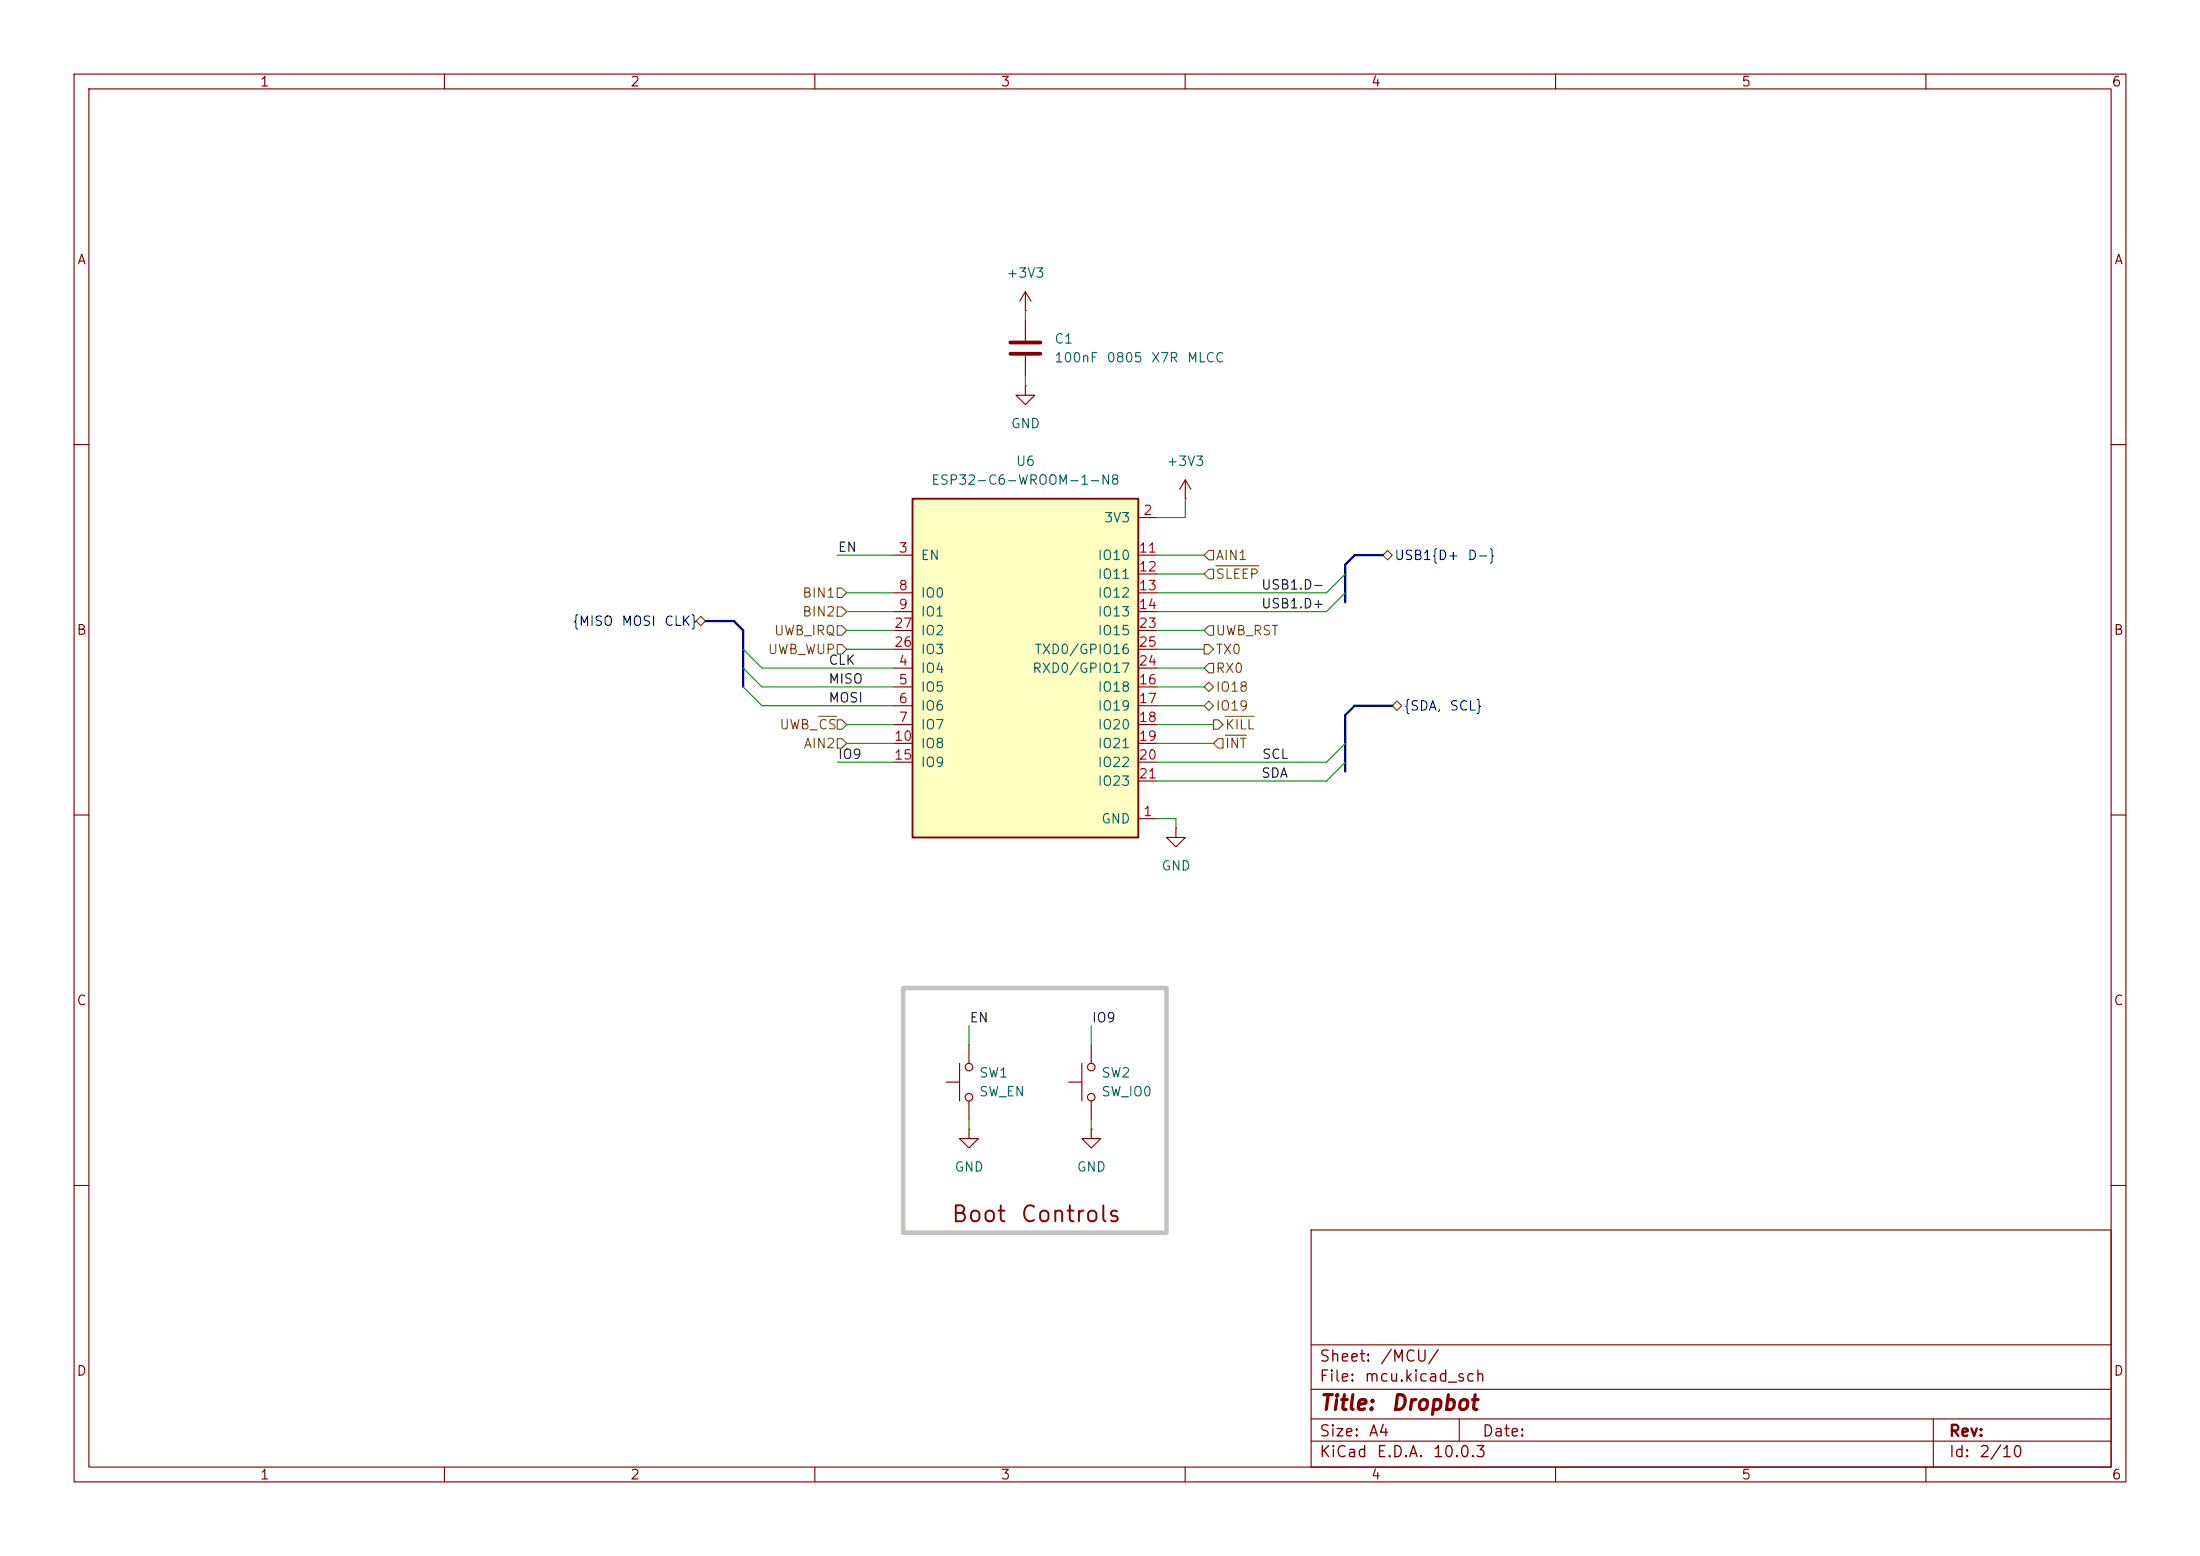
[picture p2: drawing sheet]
(kicad_sch
 (version 20260306)
 (generator "eeschema")
 (generator_version "10.0")
 (paper "A4")
 (title_block
  (title "Dropbot"))
 (lib_symbols
  (symbol "Device:C"
   (pin_numbers (hide yes))
   (pin_names
    (offset 0.254)) (exclude_from_sim no) (in_bom yes) (on_board yes)
   (in_pos_files yes)
   (duplicate_pin_numbers_are_jumpers no)
   (property "Reference" "C" (at 0.635 2.54 0) (show_name no) (do_not_autoplace no) (effects (font (size 1.27 1.27)) (justify left)))
   (property "Value" "C" (at 0.635 -2.54 0) (show_name no) (do_not_autoplace no) (effects (font (size 1.27 1.27)) (justify left)))
   (property "Footprint" "" (at 0.9652 -3.81 0) (show_name no) (do_not_autoplace no) (hide yes) (effects (font (size 1.27 1.27))))
   (property "Datasheet" "" (at 0 0 0) (show_name no) (do_not_autoplace no) (hide yes) (effects (font (size 1.27 1.27))))
   (property "Description" "Unpolarized capacitor" (at 0 0 0) (show_name no) (do_not_autoplace no) (hide yes) (effects (font (size 1.27 1.27))))
   (symbol "C_0_1"
    (polyline (pts (xy -2.032 0.762) (xy 2.032 0.762)) (stroke (width 0.508) (type default)) (fill (type none)))
    (polyline (pts (xy -2.032 -0.762) (xy 2.032 -0.762)) (stroke (width 0.508) (type default)) (fill (type none))))
   (symbol "C_1_1"
    (pin passive line (at 0 3.81 270) (length 2.794) (name "" (effects (font (size 1.27 1.27)))) (number "1" (effects (font (size 1.27 1.27)))))
    (pin passive line (at 0 -3.81 90) (length 2.794) (name "" (effects (font (size 1.27 1.27)))) (number "2" (effects (font (size 1.27 1.27))))))
   (embedded_fonts no))
  (symbol "ESP32-C6-WROOM-1-N8:ESP32-C6-WROOM-1-N8"
   (pin_names
    (offset 1.016)) (exclude_from_sim no) (in_bom yes) (on_board yes)
   (in_pos_files yes)
   (duplicate_pin_numbers_are_jumpers no)
   (property "Reference" "U" (at -15.24 23.622 0) (show_name no) (do_not_autoplace no) (effects (font (size 1.27 1.27)) (justify left bottom)))
   (property "Value" "ESP32-C6-WROOM-1-N8" (at -15.24 -25.4 0) (show_name no) (do_not_autoplace no) (effects (font (size 1.27 1.27)) (justify left bottom)))
   (property "Footprint" "ESP32-C6-WROOM-1-N8:XCVR_ESP32-C6-WROOM-1-N8" (at 0 0 0) (show_name no) (do_not_autoplace no) (hide yes) (effects (font (size 1.27 1.27)) (justify bottom)))
   (property "Datasheet" "" (at 0 0 0) (show_name no) (do_not_autoplace no) (hide yes) (effects (font (size 1.27 1.27))))
   (property "Description" "Multiprotocol Modules ESP32-C6 module, Wi-Fi 6 in 2.4 GHz band, Bluetooth 5, Zigbee 3.0 and Thread. ESP34-WROOM Compatible - ENGINEERING SAMPLE" (at 0 0 0) (show_name no) (do_not_autoplace no) (hide yes) (effects (font (size 1.27 1.27)) (justify bottom)))
   (property "MF" "Espressif Systems" (at 0 0 0) (show_name no) (do_not_autoplace no) (hide yes) (effects (font (size 1.27 1.27)) (justify bottom)))
   (property "MAXIMUM_PACKAGE_HEIGHT" "3.25mm" (at 0 0 0) (show_name no) (do_not_autoplace no) (hide yes) (effects (font (size 1.27 1.27)) (justify bottom)))
   (property "Package" "SMD-28 Espressif Systems" (at 0 0 0) (show_name no) (do_not_autoplace no) (hide yes) (effects (font (size 1.27 1.27)) (justify bottom)))
   (property "Price" "None" (at 0 0 0) (show_name no) (do_not_autoplace no) (hide yes) (effects (font (size 1.27 1.27)) (justify bottom)))
   (property "Check_prices" "https://www.snapeda.com/parts/ESP32-C6-WROOM-1-N8/Espressif+Systems/view-part/?ref=eda" (at 0 0 0) (show_name no) (do_not_autoplace no) (hide yes) (effects (font (size 1.27 1.27)) (justify bottom)))
   (property "STANDARD" "Manufacturer Recommendations" (at 0 0 0) (show_name no) (do_not_autoplace no) (hide yes) (effects (font (size 1.27 1.27)) (justify bottom)))
   (property "PARTREV" "1.0" (at 0 0 0) (show_name no) (do_not_autoplace no) (hide yes) (effects (font (size 1.27 1.27)) (justify bottom)))
   (property "SnapEDA_Link" "https://www.snapeda.com/parts/ESP32-C6-WROOM-1-N8/Espressif+Systems/view-part/?ref=snap" (at 0 0 0) (show_name no) (do_not_autoplace no) (hide yes) (effects (font (size 1.27 1.27)) (justify bottom)))
   (property "MP" "ESP32-C6-WROOM-1-N8" (at 0 0 0) (show_name no) (do_not_autoplace no) (hide yes) (effects (font (size 1.27 1.27)) (justify bottom)))
   (property "Purchase-URL" "https://www.snapeda.com/api/url_track_click_mouser/?unipart_id=12616380&manufacturer=Espressif Systems&part_name=ESP32-C6-WROOM-1-N8&search_term=esp32-c6-wroom" (at 0 0 0) (show_name no) (do_not_autoplace no) (hide yes) (effects (font (size 1.27 1.27)) (justify bottom)))
   (property "Availability" "In Stock" (at 0 0 0) (show_name no) (do_not_autoplace no) (hide yes) (effects (font (size 1.27 1.27)) (justify bottom)))
   (property "MANUFACTURER" "Espressif Systems" (at 0 0 0) (show_name no) (do_not_autoplace no) (hide yes) (effects (font (size 1.27 1.27)) (justify bottom)))
   (symbol "ESP32-C6-WROOM-1-N8_0_0"
    (rectangle (start -15.24 -22.86) (end 15.24 22.86) (stroke (width 0.254) (type default)) (fill (type background)))
    (pin power_in line (at 17.78 -20.32 180) (length 2.54) (name "GND" (effects (font (size 1.27 1.27)))) (number "1" (effects (font (size 1.27 1.27)))))
    (pin power_in line (at 17.78 20.32 180) (length 2.54) (name "3V3" (effects (font (size 1.27 1.27)))) (number "2" (effects (font (size 1.27 1.27)))))
    (pin input line (at -17.78 15.24 0) (length 2.54) (name "EN" (effects (font (size 1.27 1.27)))) (number "3" (effects (font (size 1.27 1.27)))))
    (pin bidirectional line (at -17.78 0 0) (length 2.54) (name "IO4" (effects (font (size 1.27 1.27)))) (number "4" (effects (font (size 1.27 1.27)))))
    (pin bidirectional line (at -17.78 -2.54 0) (length 2.54) (name "IO5" (effects (font (size 1.27 1.27)))) (number "5" (effects (font (size 1.27 1.27)))))
    (pin bidirectional line (at -17.78 -5.08 0) (length 2.54) (name "IO6" (effects (font (size 1.27 1.27)))) (number "6" (effects (font (size 1.27 1.27)))))
    (pin bidirectional line (at -17.78 -7.62 0) (length 2.54) (name "IO7" (effects (font (size 1.27 1.27)))) (number "7" (effects (font (size 1.27 1.27)))))
    (pin bidirectional line (at -17.78 10.16 0) (length 2.54) (name "IO0" (effects (font (size 1.27 1.27)))) (number "8" (effects (font (size 1.27 1.27)))))
    (pin bidirectional line (at -17.78 7.62 0) (length 2.54) (name "IO1" (effects (font (size 1.27 1.27)))) (number "9" (effects (font (size 1.27 1.27)))))
    (pin bidirectional line (at -17.78 -10.16 0) (length 2.54) (name "IO8" (effects (font (size 1.27 1.27)))) (number "10" (effects (font (size 1.27 1.27)))))
    (pin bidirectional line (at 17.78 15.24 180) (length 2.54) (name "IO10" (effects (font (size 1.27 1.27)))) (number "11" (effects (font (size 1.27 1.27)))))
    (pin bidirectional line (at 17.78 12.7 180) (length 2.54) (name "IO11" (effects (font (size 1.27 1.27)))) (number "12" (effects (font (size 1.27 1.27)))))
    (pin bidirectional line (at 17.78 10.16 180) (length 2.54) (name "IO12" (effects (font (size 1.27 1.27)))) (number "13" (effects (font (size 1.27 1.27)))))
    (pin bidirectional line (at 17.78 7.62 180) (length 2.54) (name "IO13" (effects (font (size 1.27 1.27)))) (number "14" (effects (font (size 1.27 1.27)))))
    (pin bidirectional line (at -17.78 -12.7 0) (length 2.54) (name "IO9" (effects (font (size 1.27 1.27)))) (number "15" (effects (font (size 1.27 1.27)))))
    (pin bidirectional line (at 17.78 -2.54 180) (length 2.54) (name "IO18" (effects (font (size 1.27 1.27)))) (number "16" (effects (font (size 1.27 1.27)))))
    (pin bidirectional line (at 17.78 -5.08 180) (length 2.54) (name "IO19" (effects (font (size 1.27 1.27)))) (number "17" (effects (font (size 1.27 1.27)))))
    (pin bidirectional line (at 17.78 -7.62 180) (length 2.54) (name "IO20" (effects (font (size 1.27 1.27)))) (number "18" (effects (font (size 1.27 1.27)))))
    (pin bidirectional line (at 17.78 -10.16 180) (length 2.54) (name "IO21" (effects (font (size 1.27 1.27)))) (number "19" (effects (font (size 1.27 1.27)))))
    (pin bidirectional line (at 17.78 -12.7 180) (length 2.54) (name "IO22" (effects (font (size 1.27 1.27)))) (number "20" (effects (font (size 1.27 1.27)))))
    (pin bidirectional line (at 17.78 -15.24 180) (length 2.54) (name "IO23" (effects (font (size 1.27 1.27)))) (number "21" (effects (font (size 1.27 1.27)))))
    (pin no_connect line (at -17.78 -17.78 0) (length 2.54) (hide yes) (name "NC" (effects (font (size 1.27 1.27)))) (number "22" (effects (font (size 1.27 1.27)))))
    (pin bidirectional line (at 17.78 5.08 180) (length 2.54) (name "IO15" (effects (font (size 1.27 1.27)))) (number "23" (effects (font (size 1.27 1.27)))))
    (pin bidirectional line (at 17.78 0 180) (length 2.54) (name "RXD0/GPIO17" (effects (font (size 1.27 1.27)))) (number "24" (effects (font (size 1.27 1.27)))))
    (pin bidirectional line (at 17.78 2.54 180) (length 2.54) (name "TXD0/GPIO16" (effects (font (size 1.27 1.27)))) (number "25" (effects (font (size 1.27 1.27)))))
    (pin bidirectional line (at -17.78 2.54 0) (length 2.54) (name "IO3" (effects (font (size 1.27 1.27)))) (number "26" (effects (font (size 1.27 1.27)))))
    (pin bidirectional line (at -17.78 5.08 0) (length 2.54) (name "IO2" (effects (font (size 1.27 1.27)))) (number "27" (effects (font (size 1.27 1.27)))))
    (pin power_in line (at 17.78 -20.32 180) (length 2.54) (hide yes) (name "GND" (effects (font (size 1.27 1.27)))) (number "28" (effects (font (size 1.27 1.27)))))
    (pin power_in line (at 17.78 -20.32 180) (length 2.54) (hide yes) (name "GND" (effects (font (size 1.27 1.27)))) (number "29_1" (effects (font (size 1.27 1.27)))))
    (pin power_in line (at 17.78 -20.32 180) (length 2.54) (hide yes) (name "GND" (effects (font (size 1.27 1.27)))) (number "29_2" (effects (font (size 1.27 1.27)))))
    (pin power_in line (at 17.78 -20.32 180) (length 2.54) (hide yes) (name "GND" (effects (font (size 1.27 1.27)))) (number "29_3" (effects (font (size 1.27 1.27)))))
    (pin power_in line (at 17.78 -20.32 180) (length 2.54) (hide yes) (name "GND" (effects (font (size 1.27 1.27)))) (number "29_4" (effects (font (size 1.27 1.27)))))
    (pin power_in line (at 17.78 -20.32 180) (length 2.54) (hide yes) (name "GND" (effects (font (size 1.27 1.27)))) (number "29_5" (effects (font (size 1.27 1.27)))))
    (pin power_in line (at 17.78 -20.32 180) (length 2.54) (hide yes) (name "GND" (effects (font (size 1.27 1.27)))) (number "29_6" (effects (font (size 1.27 1.27)))))
    (pin power_in line (at 17.78 -20.32 180) (length 2.54) (hide yes) (name "GND" (effects (font (size 1.27 1.27)))) (number "29_7" (effects (font (size 1.27 1.27)))))
    (pin power_in line (at 17.78 -20.32 180) (length 2.54) (hide yes) (name "GND" (effects (font (size 1.27 1.27)))) (number "29_8" (effects (font (size 1.27 1.27)))))
    (pin power_in line (at 17.78 -20.32 180) (length 2.54) (hide yes) (name "GND" (effects (font (size 1.27 1.27)))) (number "29_9" (effects (font (size 1.27 1.27))))))
   (embedded_fonts no))
  (symbol "Switch:SW_Push"
   (pin_numbers (hide yes))
   (pin_names
    (offset 1.016) (hide yes)) (exclude_from_sim no) (in_bom yes) (on_board yes)
   (in_pos_files yes)
   (duplicate_pin_numbers_are_jumpers no)
   (property "Reference" "SW" (at 1.27 2.54 0) (show_name no) (do_not_autoplace no) (effects (font (size 1.27 1.27)) (justify left)))
   (property "Value" "SW_Push" (at 0 -1.524 0) (show_name no) (do_not_autoplace no) (effects (font (size 1.27 1.27))))
   (property "Footprint" "" (at 0 5.08 0) (show_name no) (do_not_autoplace no) (hide yes) (effects (font (size 1.27 1.27))))
   (property "Datasheet" "" (at 0 5.08 0) (show_name no) (do_not_autoplace no) (hide yes) (effects (font (size 1.27 1.27))))
   (property "Description" "Push button switch, generic, two pins" (at 0 0 0) (show_name no) (do_not_autoplace no) (hide yes) (effects (font (size 1.27 1.27))))
   (symbol "SW_Push_0_1"
    (circle (center -2.032 0) (radius 0.508) (stroke (width 0) (type default)) (fill (type none)))
    (polyline (pts (xy 0 1.27) (xy 0 3.048)) (stroke (width 0) (type default)) (fill (type none)))
    (circle (center 2.032 0) (radius 0.508) (stroke (width 0) (type default)) (fill (type none)))
    (polyline (pts (xy 2.54 1.27) (xy -2.54 1.27)) (stroke (width 0) (type default)) (fill (type none)))
    (pin passive line (at -5.08 0 0) (length 2.54) (name "1" (effects (font (size 1.27 1.27)))) (number "1" (effects (font (size 1.27 1.27)))))
    (pin passive line (at 5.08 0 180) (length 2.54) (name "2" (effects (font (size 1.27 1.27)))) (number "2" (effects (font (size 1.27 1.27))))))
   (embedded_fonts no))
  (symbol "power:+3V3"
   (power global)
   (pin_numbers (hide yes))
   (pin_names
    (offset 0) (hide yes)) (exclude_from_sim no) (in_bom yes) (on_board yes)
   (in_pos_files yes)
   (duplicate_pin_numbers_are_jumpers no)
   (property "Reference" "#PWR" (at 0 -3.81 0) (show_name no) (do_not_autoplace no) (hide yes) (effects (font (size 1.27 1.27))))
   (property "Value" "+3V3" (at 0 3.556 0) (show_name no) (do_not_autoplace no) (effects (font (size 1.27 1.27))))
   (property "Footprint" "" (at 0 0 0) (show_name no) (do_not_autoplace no) (hide yes) (effects (font (size 1.27 1.27))))
   (property "Datasheet" "" (at 0 0 0) (show_name no) (do_not_autoplace no) (hide yes) (effects (font (size 1.27 1.27))))
   (property "Description" "Power symbol creates a global label with name \"+3V3\"" (at 0 0 0) (show_name no) (do_not_autoplace no) (hide yes) (effects (font (size 1.27 1.27))))
   (symbol "+3V3_0_1"
    (polyline (pts (xy -0.762 1.27) (xy 0 2.54)) (stroke (width 0) (type default)) (fill (type none)))
    (polyline (pts (xy 0 2.54) (xy 0.762 1.27)) (stroke (width 0) (type default)) (fill (type none)))
    (polyline (pts (xy 0 0) (xy 0 2.54)) (stroke (width 0) (type default)) (fill (type none))))
   (symbol "+3V3_1_1"
    (pin power_in line (at 0 0 90) (length 0) (name "" (effects (font (size 1.27 1.27)))) (number "1" (effects (font (size 1.27 1.27))))))
   (embedded_fonts no))
  (symbol "power:GND"
   (power global)
   (pin_numbers (hide yes))
   (pin_names
    (offset 0) (hide yes)) (exclude_from_sim no) (in_bom yes) (on_board yes)
   (in_pos_files yes)
   (duplicate_pin_numbers_are_jumpers no)
   (property "Reference" "#PWR" (at 0 -6.35 0) (show_name no) (do_not_autoplace no) (hide yes) (effects (font (size 1.27 1.27))))
   (property "Value" "GND" (at 0 -3.81 0) (show_name no) (do_not_autoplace no) (effects (font (size 1.27 1.27))))
   (property "Footprint" "" (at 0 0 0) (show_name no) (do_not_autoplace no) (hide yes) (effects (font (size 1.27 1.27))))
   (property "Datasheet" "" (at 0 0 0) (show_name no) (do_not_autoplace no) (hide yes) (effects (font (size 1.27 1.27))))
   (property "Description" "Power symbol creates a global label with name \"GND\" , ground" (at 0 0 0) (show_name no) (do_not_autoplace no) (hide yes) (effects (font (size 1.27 1.27))))
   (symbol "GND_0_1"
    (polyline (pts (xy 0 0) (xy 0 -1.27) (xy 1.27 -1.27) (xy 0 -2.54) (xy -1.27 -1.27) (xy 0 -1.27)) (stroke (width 0) (type default)) (fill (type none))))
   (symbol "GND_1_1"
    (pin power_in line (at 0 0 270) (length 0) (name "" (effects (font (size 1.27 1.27)))) (number "1" (effects (font (size 1.27 1.27))))))
   (embedded_fonts no)))
 (rectangle
  (start 121.92 133.35)
  (end 157.48 166.37)
  (stroke (width 0.6096) (type solid) (color 194 194 194 1))
  (fill (type none)))
 (text "Boot Controls"
  (exclude_from_sim no)
  (at 139.7 164.084 0)
  (effects (font (size 2.159 2.159) (thickness 0.2699) (color 132 0 0 1))))
 (bus_entry
  (at 100.33 92.71)
  (size 2.54 2.54)
  (stroke (width 0) (type default)))
 (bus_entry
  (at 181.61 77.47)
  (size -2.54 2.54)
  (stroke (width 0) (type default)))
 (bus_entry
  (at 100.33 87.63)
  (size 2.54 2.54)
  (stroke (width 0) (type default)))
 (bus_entry
  (at 181.61 80.01)
  (size -2.54 2.54)
  (stroke (width 0) (type default)))
 (bus_entry
  (at 181.61 100.33)
  (size -2.54 2.54)
  (stroke (width 0) (type default)))
 (bus_entry
  (at 100.33 90.17)
  (size 2.54 2.54)
  (stroke (width 0) (type default)))
 (bus_entry
  (at 181.61 102.87)
  (size -2.54 2.54)
  (stroke (width 0) (type default)))
 (bus
  (pts (xy 100.33 85.09) (xy 100.33 92.71))
  (stroke (width 0) (type default)))
 (bus
  (pts (xy 181.61 96.52) (xy 182.88 95.25))
  (stroke (width 0) (type default)))
 (wire
  (pts (xy 162.56 74.93) (xy 156.21 74.93))
  (stroke (width 0) (type default)))
 (wire
  (pts (xy 156.21 87.63) (xy 162.56 87.63))
  (stroke (width 0) (type default)))
 (wire
  (pts (xy 120.65 87.63) (xy 114.3 87.63))
  (stroke (width 0) (type default)))
 (bus
  (pts (xy 181.61 100.33) (xy 181.61 104.14))
  (stroke (width 0) (type default)))
 (bus
  (pts (xy 181.61 96.52) (xy 181.61 100.33))
  (stroke (width 0) (type default)))
 (wire
  (pts (xy 156.21 100.33) (xy 163.83 100.33))
  (stroke (width 0) (type default)))
 (wire
  (pts (xy 156.21 82.55) (xy 179.07 82.55))
  (stroke (width 0) (type default)))
 (wire
  (pts (xy 156.21 92.71) (xy 162.56 92.71))
  (stroke (width 0) (type default)))
 (bus
  (pts (xy 99.06 83.82) (xy 100.33 85.09))
  (stroke (width 0) (type default)))
 (wire
  (pts (xy 156.21 105.41) (xy 179.07 105.41))
  (stroke (width 0) (type default)))
 (wire
  (pts (xy 147.32 138.43) (xy 147.32 140.97))
  (stroke (width 0) (type default)))
 (wire
  (pts (xy 114.3 82.55) (xy 120.65 82.55))
  (stroke (width 0) (type default)))
 (wire
  (pts (xy 102.87 95.25) (xy 120.65 95.25))
  (stroke (width 0) (type default)))
 (wire
  (pts (xy 156.21 97.79) (xy 163.83 97.79))
  (stroke (width 0) (type default)))
 (wire
  (pts (xy 138.43 41.91) (xy 138.43 43.18))
  (stroke (width 0) (type default)))
 (wire
  (pts (xy 120.65 85.09) (xy 114.3 85.09))
  (stroke (width 0) (type default)))
 (wire
  (pts (xy 156.21 80.01) (xy 179.07 80.01))
  (stroke (width 0) (type default)))
 (bus
  (pts (xy 181.61 76.2) (xy 182.88 74.93))
  (stroke (width 0) (type default)))
 (wire
  (pts (xy 130.81 138.43) (xy 130.81 140.97))
  (stroke (width 0) (type default)))
 (wire
  (pts (xy 113.03 74.93) (xy 120.65 74.93))
  (stroke (width 0) (type default)))
 (wire
  (pts (xy 102.87 90.17) (xy 120.65 90.17))
  (stroke (width 0) (type default)))
 (wire
  (pts (xy 114.3 80.01) (xy 120.65 80.01))
  (stroke (width 0) (type default)))
 (bus
  (pts (xy 181.61 77.47) (xy 181.61 80.01))
  (stroke (width 0) (type default)))
 (wire
  (pts (xy 162.56 77.47) (xy 156.21 77.47))
  (stroke (width 0) (type default)))
 (bus
  (pts (xy 182.88 74.93) (xy 186.69 74.93))
  (stroke (width 0) (type default)))
 (wire
  (pts (xy 102.87 92.71) (xy 120.65 92.71))
  (stroke (width 0) (type default)))
 (wire
  (pts (xy 130.81 151.13) (xy 130.81 152.4))
  (stroke (width 0) (type default)))
 (wire
  (pts (xy 160.02 69.85) (xy 160.02 67.31))
  (stroke (width 0) (type default)))
 (bus
  (pts (xy 181.61 76.2) (xy 181.61 77.47))
  (stroke (width 0) (type default)))
 (wire
  (pts (xy 138.43 50.8) (xy 138.43 52.07))
  (stroke (width 0) (type default)))
 (wire
  (pts (xy 158.75 110.49) (xy 158.75 111.76))
  (stroke (width 0) (type default)))
 (wire
  (pts (xy 156.21 85.09) (xy 162.56 85.09))
  (stroke (width 0) (type default)))
 (wire
  (pts (xy 113.03 102.87) (xy 120.65 102.87))
  (stroke (width 0) (type default)))
 (wire
  (pts (xy 156.21 102.87) (xy 179.07 102.87))
  (stroke (width 0) (type default)))
 (wire
  (pts (xy 120.65 97.79) (xy 114.3 97.79))
  (stroke (width 0) (type default)))
 (wire
  (pts (xy 156.21 69.85) (xy 160.02 69.85))
  (stroke (width 0) (type default)))
 (wire
  (pts (xy 156.21 95.25) (xy 162.56 95.25))
  (stroke (width 0) (type default)))
 (wire
  (pts (xy 156.21 110.49) (xy 158.75 110.49))
  (stroke (width 0) (type default)))
 (wire
  (pts (xy 147.32 151.13) (xy 147.32 152.4))
  (stroke (width 0) (type default)))
 (wire
  (pts (xy 114.3 100.33) (xy 120.65 100.33))
  (stroke (width 0) (type default)))
 (bus
  (pts (xy 187.96 95.25) (xy 182.88 95.25))
  (stroke (width 0) (type default)))
 (wire
  (pts (xy 156.21 90.17) (xy 162.56 90.17))
  (stroke (width 0) (type default)))
 (bus
  (pts (xy 95.25 83.82) (xy 99.06 83.82))
  (stroke (width 0) (type default)))
 (bus
  (pts (xy 181.61 80.01) (xy 181.61 81.28))
  (stroke (width 0) (type default)))
 (label "USB1.D-"
  (at 170.18 80.01 0)
  (effects (font (size 1.27 1.27)) (justify left bottom)))
 (label "SDA"
  (at 170.18 105.41 0)
  (effects (font (size 1.27 1.27)) (justify left bottom)))
 (label "EN"
  (at 113.03 74.93 0)
  (effects (font (size 1.27 1.27)) (justify left bottom)))
 (label "SCL"
  (at 173.99 102.87 180)
  (effects (font (size 1.27 1.27)) (justify right bottom)))
 (label "IO9"
  (at 147.32 138.43 0)
  (effects (font (size 1.27 1.27)) (justify left bottom)))
 (label "MISO"
  (at 111.76 92.71 0)
  (effects (font (size 1.27 1.27)) (justify left bottom)))
 (label "MOSI"
  (at 111.76 95.25 0)
  (effects (font (size 1.27 1.27)) (justify left bottom)))
 (label "EN"
  (at 130.81 138.43 0)
  (effects (font (size 1.27 1.27)) (justify left bottom)))
 (label "IO9"
  (at 113.03 102.87 0)
  (effects (font (size 1.27 1.27)) (justify left bottom)))
 (label "CLK"
  (at 111.76 90.17 0)
  (effects (font (size 1.27 1.27)) (justify left bottom)))
 (label "USB1.D+"
  (at 170.18 82.55 0)
  (effects (font (size 1.27 1.27)) (justify left bottom)))
 (hierarchical_label "{MISO MOSI CLK}"
  (shape bidirectional)
  (at 95.25 83.82 180)
  (effects (font (size 1.27 1.27)) (justify right)))
 (hierarchical_label "{SDA, SCL}"
  (shape bidirectional)
  (at 187.96 95.25 0)
  (effects (font (size 1.27 1.27)) (justify left)))
 (hierarchical_label "AIN2"
  (shape input)
  (at 114.3 100.33 180)
  (effects (font (size 1.27 1.27)) (justify right)))
 (hierarchical_label "IO18"
  (shape bidirectional)
  (at 162.56 92.71 0)
  (effects (font (size 1.27 1.27)) (justify left)))
 (hierarchical_label "USB1{D+ D-}"
  (shape bidirectional)
  (at 186.69 74.93 0)
  (effects (font (size 1.27 1.27)) (justify left)))
 (hierarchical_label "UWB_RST"
  (shape input)
  (at 162.56 85.09 0)
  (effects (font (size 1.27 1.27)) (justify left)))
 (hierarchical_label "IO19"
  (shape bidirectional)
  (at 162.56 95.25 0)
  (effects (font (size 1.27 1.27)) (justify left)))
 (hierarchical_label "UWB_~{CS}"
  (shape input)
  (at 114.3 97.79 180)
  (effects (font (size 1.27 1.27)) (justify right)))
 (hierarchical_label "BIN1"
  (shape input)
  (at 114.3 80.01 180)
  (effects (font (size 1.27 1.27)) (justify right)))
 (hierarchical_label "RX0"
  (shape input)
  (at 162.56 90.17 0)
  (effects (font (size 1.27 1.27)) (justify left)))
 (hierarchical_label "UWB_IRQ"
  (shape input)
  (at 114.3 85.09 180)
  (effects (font (size 1.27 1.27)) (justify right)))
 (hierarchical_label "TX0"
  (shape output)
  (at 162.56 87.63 0)
  (effects (font (size 1.27 1.27)) (justify left)))
 (hierarchical_label "UWB_WUP"
  (shape input)
  (at 114.3 87.63 180)
  (effects (font (size 1.27 1.27)) (justify right)))
 (hierarchical_label "~{KILL}"
  (shape output)
  (at 163.83 97.79 0)
  (effects (font (size 1.27 1.27)) (justify left)))
 (hierarchical_label "~{SLEEP}"
  (shape input)
  (at 162.56 77.47 0)
  (effects (font (size 1.27 1.27)) (justify left)))
 (hierarchical_label "~{INT}"
  (shape input)
  (at 163.83 100.33 0)
  (effects (font (size 1.27 1.27)) (justify left)))
 (hierarchical_label "AIN1"
  (shape input)
  (at 162.56 74.93 0)
  (effects (font (size 1.27 1.27)) (justify left)))
 (hierarchical_label "BIN2"
  (shape input)
  (at 114.3 82.55 180)
  (effects (font (size 1.27 1.27)) (justify right)))
 (symbol
  (lib_id "power:GND")
  (at 130.81 152.4 0)
  (unit 1)
  (body_style 1)
  (exclude_from_sim no)
  (in_bom yes)
  (on_board yes)
  (in_pos_files yes)
  (dnp no)
  (fields_autoplaced yes)
  (property "Reference" "#PWR034" (at 130.81 158.75 0) (hide yes) (show_name no) (do_not_autoplace no) (effects (font (size 1.27 1.27))))
  (property "Value" "GND" (at 130.81 157.48 0) (show_name no) (do_not_autoplace no) (effects (font (size 1.27 1.27))))
  (property "Footprint" "" (at 130.81 152.4 0) (hide yes) (show_name no) (do_not_autoplace no) (effects (font (size 1.27 1.27))))
  (property "Datasheet" "" (at 130.81 152.4 0) (hide yes) (show_name no) (do_not_autoplace no) (effects (font (size 1.27 1.27))))
  (property "Description" "Power symbol creates a global label with name \"GND\" , ground" (at 130.81 152.4 0) (hide yes) (show_name no) (do_not_autoplace no) (effects (font (size 1.27 1.27))))
  (pin "1"))
 (symbol
  (lib_id "Device:C")
  (at 138.43 46.99 0)
  (unit 1)
  (body_style 1)
  (exclude_from_sim no)
  (in_bom yes)
  (on_board yes)
  (in_pos_files yes)
  (dnp no)
  (fields_autoplaced yes)
  (property "Reference" "C1" (at 142.24 45.7199 0) (show_name no) (do_not_autoplace no) (effects (font (size 1.27 1.27)) (justify left)))
  (property "Value" "100nF 0805 X7R MLCC" (at 142.24 48.2599 0) (show_name no) (do_not_autoplace no) (effects (font (size 1.27 1.27)) (justify left)))
  (property "Footprint" "Capacitor_SMD:C_0805_2012Metric" (at 139.3952 50.8 0) (hide yes) (show_name no) (do_not_autoplace no) (effects (font (size 1.27 1.27))))
  (property "Datasheet" "https://datasheet.lcsc.com/datasheet/pdf/23ccee80ee542e7cf156a772bb589942.pdf?productCode=C49678" (at 138.43 46.99 0) (hide yes) (show_name no) (do_not_autoplace no) (effects (font (size 1.27 1.27))))
  (property "Description" "Unpolarized capacitor" (at 138.43 46.99 0) (hide yes) (show_name no) (do_not_autoplace no) (effects (font (size 1.27 1.27))))
  (property "LCSC" "C49678" (at 138.43 46.99 0) (hide yes) (show_name no) (do_not_autoplace no) (effects (font (size 1.27 1.27))))
  (property "Manufacturer" "Generic" (at 0 0 0) (hide yes) (show_name no) (do_not_autoplace no) (effects (font (size 1.27 1.27))))
  (property "MPN" "GPC0805104" (at 0 0 0) (hide yes) (show_name no) (do_not_autoplace no) (effects (font (size 1.27 1.27))))
  (pin "1")
  (pin "2"))
 (symbol
  (lib_id "power:GND")
  (at 158.75 111.76 0)
  (unit 1)
  (body_style 1)
  (exclude_from_sim no)
  (in_bom yes)
  (on_board yes)
  (in_pos_files yes)
  (dnp no)
  (fields_autoplaced yes)
  (property "Reference" "#PWR013" (at 158.75 118.11 0) (hide yes) (show_name no) (do_not_autoplace no) (effects (font (size 1.27 1.27))))
  (property "Value" "GND" (at 158.75 116.84 0) (show_name no) (do_not_autoplace no) (effects (font (size 1.27 1.27))))
  (property "Footprint" "" (at 158.75 111.76 0) (hide yes) (show_name no) (do_not_autoplace no) (effects (font (size 1.27 1.27))))
  (property "Datasheet" "" (at 158.75 111.76 0) (hide yes) (show_name no) (do_not_autoplace no) (effects (font (size 1.27 1.27))))
  (property "Description" "Power symbol creates a global label with name \"GND\" , ground" (at 158.75 111.76 0) (hide yes) (show_name no) (do_not_autoplace no) (effects (font (size 1.27 1.27))))
  (pin "1"))
 (symbol
  (lib_id "power:+3V3")
  (at 160.02 67.31 0)
  (unit 1)
  (body_style 1)
  (exclude_from_sim no)
  (in_bom yes)
  (on_board yes)
  (in_pos_files yes)
  (dnp no)
  (fields_autoplaced yes)
  (property "Reference" "#PWR042" (at 160.02 71.12 0) (hide yes) (show_name no) (do_not_autoplace no) (effects (font (size 1.27 1.27))))
  (property "Value" "+3V3" (at 160.02 62.23 0) (show_name no) (do_not_autoplace no) (effects (font (size 1.27 1.27))))
  (property "Footprint" "" (at 160.02 67.31 0) (hide yes) (show_name no) (do_not_autoplace no) (effects (font (size 1.27 1.27))))
  (property "Datasheet" "" (at 160.02 67.31 0) (hide yes) (show_name no) (do_not_autoplace no) (effects (font (size 1.27 1.27))))
  (property "Description" "Power symbol creates a global label with name \"+3V3\"" (at 160.02 67.31 0) (hide yes) (show_name no) (do_not_autoplace no) (effects (font (size 1.27 1.27))))
  (pin "1"))
 (symbol
  (lib_id "power:GND")
  (at 147.32 152.4 0)
  (unit 1)
  (body_style 1)
  (exclude_from_sim no)
  (in_bom yes)
  (on_board yes)
  (in_pos_files yes)
  (dnp no)
  (fields_autoplaced yes)
  (property "Reference" "#PWR033" (at 147.32 158.75 0) (hide yes) (show_name no) (do_not_autoplace no) (effects (font (size 1.27 1.27))))
  (property "Value" "GND" (at 147.32 157.48 0) (show_name no) (do_not_autoplace no) (effects (font (size 1.27 1.27))))
  (property "Footprint" "" (at 147.32 152.4 0) (hide yes) (show_name no) (do_not_autoplace no) (effects (font (size 1.27 1.27))))
  (property "Datasheet" "" (at 147.32 152.4 0) (hide yes) (show_name no) (do_not_autoplace no) (effects (font (size 1.27 1.27))))
  (property "Description" "Power symbol creates a global label with name \"GND\" , ground" (at 147.32 152.4 0) (hide yes) (show_name no) (do_not_autoplace no) (effects (font (size 1.27 1.27))))
  (pin "1"))
 (symbol
  (lib_id "Switch:SW_Push")
  (at 130.81 146.05 90)
  (unit 1)
  (body_style 1)
  (exclude_from_sim no)
  (in_bom yes)
  (on_board yes)
  (in_pos_files yes)
  (dnp no)
  (fields_autoplaced yes)
  (property "Reference" "SW1" (at 132.08 144.7799 90) (show_name no) (do_not_autoplace no) (effects (font (size 1.27 1.27)) (justify right)))
  (property "Value" "SW_EN" (at 132.08 147.3199 90) (show_name no) (do_not_autoplace no) (effects (font (size 1.27 1.27)) (justify right)))
  (property "Footprint" "Button_Switch_SMD:SW_SPST_B3U-1000P" (at 125.73 146.05 0) (hide yes) (show_name no) (do_not_autoplace no) (effects (font (size 1.27 1.27))))
  (property "Datasheet" "https://datasheet.lcsc.com/datasheet/pdf/5613ec928e7c35b77f993ac0df056a32.pdf?productCode=C231329" (at 125.73 146.05 0) (hide yes) (show_name no) (do_not_autoplace no) (effects (font (size 1.27 1.27))))
  (property "Description" "Push button switch, generic, two pins" (at 130.81 146.05 0) (hide yes) (show_name no) (do_not_autoplace no) (effects (font (size 1.27 1.27))))
  (property "LCSC" "C231329" (at 130.81 146.05 90) (hide yes) (show_name no) (do_not_autoplace no) (effects (font (size 1.27 1.27))))
  (property "Manufacturer" "OMRON" (at 0 0 0) (hide yes) (show_name no) (do_not_autoplace no) (effects (font (size 1.27 1.27))))
  (property "MPN" "B3U-1000P" (at 0 0 0) (hide yes) (show_name no) (do_not_autoplace no) (effects (font (size 1.27 1.27))))
  (pin "2")
  (pin "1"))
 (symbol
  (lib_id "ESP32-C6-WROOM-1-N8:ESP32-C6-WROOM-1-N8")
  (at 138.43 90.17 0)
  (unit 1)
  (body_style 1)
  (exclude_from_sim no)
  (in_bom yes)
  (on_board yes)
  (in_pos_files yes)
  (dnp no)
  (fields_autoplaced yes)
  (property "Reference" "U6" (at 138.43 62.23 0) (show_name no) (do_not_autoplace no) (effects (font (size 1.27 1.27))))
  (property "Value" "ESP32-C6-WROOM-1-N8" (at 138.43 64.77 0) (show_name no) (do_not_autoplace no) (effects (font (size 1.27 1.27))))
  (property "Footprint" "lib_fp:XCVR_ESP32-C6-WROOM-1-N8" (at 138.43 90.17 0) (hide yes) (show_name no) (do_not_autoplace no) (effects (font (size 1.27 1.27)) (justify bottom)))
  (property "Datasheet" "https://datasheet.lcsc.com/datasheet/pdf/914ba3f9643762e2fb21b3ff300ff859.pdf?productCode=C5366877" (at 138.43 90.17 0) (hide yes) (show_name no) (do_not_autoplace no) (effects (font (size 1.27 1.27))))
  (property "Description" "Multiprotocol Modules ESP32-C6 module, Wi-Fi 6 in 2.4 GHz band, Bluetooth 5, Zigbee 3.0 and Thread. ESP34-WROOM Compatible - ENGINEERING SAMPLE" (at 138.43 90.17 0) (hide yes) (show_name no) (do_not_autoplace no) (effects (font (size 1.27 1.27)) (justify bottom)))
  (property "MF" "Espressif Systems" (at 138.43 90.17 0) (hide yes) (show_name no) (do_not_autoplace no) (effects (font (size 1.27 1.27)) (justify bottom)))
  (property "MAXIMUM_PACKAGE_HEIGHT" "3.25mm" (at 138.43 90.17 0) (hide yes) (show_name no) (do_not_autoplace no) (effects (font (size 1.27 1.27)) (justify bottom)))
  (property "Package" "SMD-28 Espressif Systems" (at 138.43 90.17 0) (hide yes) (show_name no) (do_not_autoplace no) (effects (font (size 1.27 1.27)) (justify bottom)))
  (property "Price" "None" (at 138.43 90.17 0) (hide yes) (show_name no) (do_not_autoplace no) (effects (font (size 1.27 1.27)) (justify bottom)))
  (property "Check_prices" "https://www.snapeda.com/parts/ESP32-C6-WROOM-1-N8/Espressif+Systems/view-part/?ref=eda" (at 138.43 90.17 0) (hide yes) (show_name no) (do_not_autoplace no) (effects (font (size 1.27 1.27)) (justify bottom)))
  (property "STANDARD" "Manufacturer Recommendations" (at 138.43 90.17 0) (hide yes) (show_name no) (do_not_autoplace no) (effects (font (size 1.27 1.27)) (justify bottom)))
  (property "PARTREV" "1.0" (at 138.43 90.17 0) (hide yes) (show_name no) (do_not_autoplace no) (effects (font (size 1.27 1.27)) (justify bottom)))
  (property "SnapEDA_Link" "https://www.snapeda.com/parts/ESP32-C6-WROOM-1-N8/Espressif+Systems/view-part/?ref=snap" (at 138.43 90.17 0) (hide yes) (show_name no) (do_not_autoplace no) (effects (font (size 1.27 1.27)) (justify bottom)))
  (property "MP" "ESP32-C6-WROOM-1-N8" (at 138.43 90.17 0) (hide yes) (show_name no) (do_not_autoplace no) (effects (font (size 1.27 1.27)) (justify bottom)))
  (property "Purchase-URL" "https://www.snapeda.com/api/url_track_click_mouser/?unipart_id=12616380&manufacturer=Espressif Systems&part_name=ESP32-C6-WROOM-1-N8&search_term=esp32-c6-wroom" (at 138.43 90.17 0) (hide yes) (show_name no) (do_not_autoplace no) (effects (font (size 1.27 1.27)) (justify bottom)))
  (property "Availability" "In Stock" (at 138.43 90.17 0) (hide yes) (show_name no) (do_not_autoplace no) (effects (font (size 1.27 1.27)) (justify bottom)))
  (property "MANUFACTURER" "Espressif Systems" (at 138.43 90.17 0) (hide yes) (show_name no) (do_not_autoplace no) (effects (font (size 1.27 1.27)) (justify bottom)))
  (property "MPN" "ESP32-C6-WROOM-1-N8" (at 0 0 0) (hide yes) (show_name no) (do_not_autoplace no) (effects (font (size 1.27 1.27))))
  (property "Manufacturer" "ESPRESSIF" (at 0 0 0) (hide yes) (show_name no) (do_not_autoplace no) (effects (font (size 1.27 1.27))))
  (property "LCSC" "C5366877" (at 0 0 0) (hide yes) (show_name no) (do_not_autoplace no) (effects (font (size 1.27 1.27))))
  (pin "29_5")
  (pin "27")
  (pin "6")
  (pin "29_1")
  (pin "7")
  (pin "29_2")
  (pin "16")
  (pin "21")
  (pin "19")
  (pin "14")
  (pin "22")
  (pin "25")
  (pin "5")
  (pin "10")
  (pin "29_9")
  (pin "23")
  (pin "15")
  (pin "26")
  (pin "20")
  (pin "24")
  (pin "13")
  (pin "3")
  (pin "28")
  (pin "18")
  (pin "29_7")
  (pin "17")
  (pin "29_8")
  (pin "4")
  (pin "29_6")
  (pin "29_3")
  (pin "2")
  (pin "1")
  (pin "8")
  (pin "29_4")
  (pin "12")
  (pin "9")
  (pin "11"))
 (symbol
  (lib_id "power:+3V3")
  (at 138.43 41.91 0)
  (unit 1)
  (body_style 1)
  (exclude_from_sim no)
  (in_bom yes)
  (on_board yes)
  (in_pos_files yes)
  (dnp no)
  (fields_autoplaced yes)
  (property "Reference" "#PWR04" (at 138.43 45.72 0) (hide yes) (show_name no) (do_not_autoplace no) (effects (font (size 1.27 1.27))))
  (property "Value" "+3V3" (at 138.43 36.83 0) (show_name no) (do_not_autoplace no) (effects (font (size 1.27 1.27))))
  (property "Footprint" "" (at 138.43 41.91 0) (hide yes) (show_name no) (do_not_autoplace no) (effects (font (size 1.27 1.27))))
  (property "Datasheet" "" (at 138.43 41.91 0) (hide yes) (show_name no) (do_not_autoplace no) (effects (font (size 1.27 1.27))))
  (property "Description" "Power symbol creates a global label with name \"+3V3\"" (at 138.43 41.91 0) (hide yes) (show_name no) (do_not_autoplace no) (effects (font (size 1.27 1.27))))
  (pin "1"))
 (symbol
  (lib_id "Switch:SW_Push")
  (at 147.32 146.05 90)
  (unit 1)
  (body_style 1)
  (exclude_from_sim no)
  (in_bom yes)
  (on_board yes)
  (in_pos_files yes)
  (dnp no)
  (fields_autoplaced yes)
  (property "Reference" "SW2" (at 148.59 144.7799 90) (show_name no) (do_not_autoplace no) (effects (font (size 1.27 1.27)) (justify right)))
  (property "Value" "SW_IO0" (at 148.59 147.3199 90) (show_name no) (do_not_autoplace no) (effects (font (size 1.27 1.27)) (justify right)))
  (property "Footprint" "Button_Switch_SMD:SW_SPST_B3U-1000P" (at 142.24 146.05 0) (hide yes) (show_name no) (do_not_autoplace no) (effects (font (size 1.27 1.27))))
  (property "Datasheet" "https://datasheet.lcsc.com/datasheet/pdf/5613ec928e7c35b77f993ac0df056a32.pdf?productCode=C231329" (at 142.24 146.05 0) (hide yes) (show_name no) (do_not_autoplace no) (effects (font (size 1.27 1.27))))
  (property "Description" "Push button switch, generic, two pins" (at 147.32 146.05 0) (hide yes) (show_name no) (do_not_autoplace no) (effects (font (size 1.27 1.27))))
  (property "LCSC" "C231329" (at 147.32 146.05 90) (hide yes) (show_name no) (do_not_autoplace no) (effects (font (size 1.27 1.27))))
  (property "Manufacturer" "OMRON" (at 0 0 0) (hide yes) (show_name no) (do_not_autoplace no) (effects (font (size 1.27 1.27))))
  (property "MPN" "B3U-1000P" (at 0 0 0) (hide yes) (show_name no) (do_not_autoplace no) (effects (font (size 1.27 1.27))))
  (pin "2")
  (pin "1"))
 (symbol
  (lib_id "power:GND")
  (at 138.43 52.07 0)
  (unit 1)
  (body_style 1)
  (exclude_from_sim no)
  (in_bom yes)
  (on_board yes)
  (in_pos_files yes)
  (dnp no)
  (fields_autoplaced yes)
  (property "Reference" "#PWR05" (at 138.43 58.42 0) (hide yes) (show_name no) (do_not_autoplace no) (effects (font (size 1.27 1.27))))
  (property "Value" "GND" (at 138.43 57.15 0) (show_name no) (do_not_autoplace no) (effects (font (size 1.27 1.27))))
  (property "Footprint" "" (at 138.43 52.07 0) (hide yes) (show_name no) (do_not_autoplace no) (effects (font (size 1.27 1.27))))
  (property "Datasheet" "" (at 138.43 52.07 0) (hide yes) (show_name no) (do_not_autoplace no) (effects (font (size 1.27 1.27))))
  (property "Description" "Power symbol creates a global label with name \"GND\" , ground" (at 138.43 52.07 0) (hide yes) (show_name no) (do_not_autoplace no) (effects (font (size 1.27 1.27))))
  (pin "1")))
